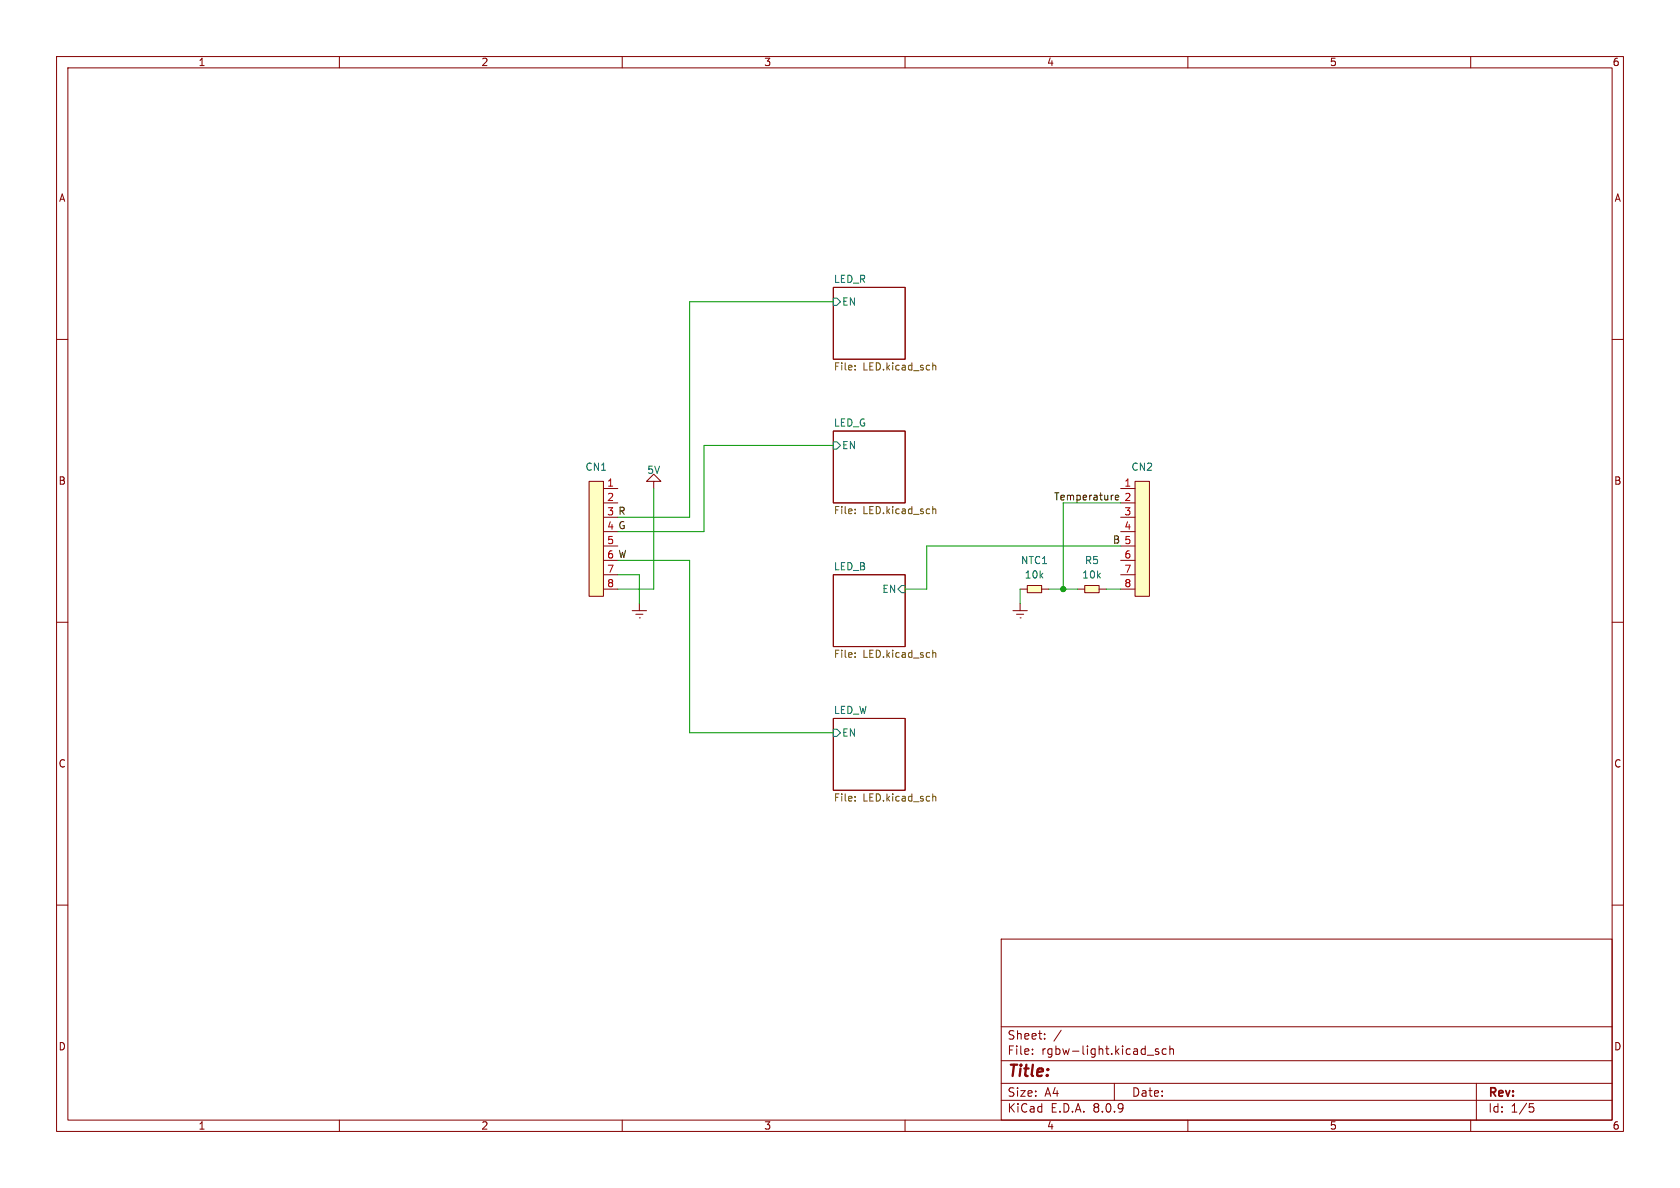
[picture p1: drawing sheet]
<svg xmlns="http://www.w3.org/2000/svg" width="297mm" height="210mm" viewBox="0 0 297 210" stroke-linecap="round" stroke-linejoin="round" font-family="sans-serif">
<g fill="none" stroke="#840000" stroke-width=".18">
<path d="M10 10h277v190h-277zM12 12h273v186h-273zM60 10v2M110 10v2M160 10v2M210 10v2M260 10v2M147.3 50.8h12.7v12.7h-12.7zM10 60h2M147.3 76.2h12.7v12.7h-12.7zM285 60h2M115.6 85.1h1.2l-1.2-1.3-1.3 1.3h1.3v1.3"/>
<path d="M10 110h2M147.3 101.6h12.7v12.7h-12.7zM285 110h2M147.3 127h12.7v12.7h-12.7zM10 160h2M177 166h108v32h-108zM285 160h2M60 198v2M110 198v2M160 198v2M177 194.5h108M177 191.5h108"/>
<path d="M177 187.5h108M177 181.5h108M182.5 186.3v.1M182.5 185.5v.1M184.7 183.6v.1M184.7 182.8v.1M187.6 182.1l-1.3 2M197 191.5v3M202.8 186.5h1.2M204.8 185.5l-.3-.1-.3 .2 .1 .2 .5 .2v.3h-.6M206.2 185.5l-.5-.1-.2 .3v.4l.1 .2h.6M206.8 185.5l.2-.1 .4 .1 .1 .9"/>
<path d="M206.8 184.9v1.5M210 198v2M260 198v2M261 191.5v6.5M270.4 195.1h.7M270.5 195.7h.4l.3 .3-.2 .5-.5 .1"/>
</g>
<path d="M147.3 52.7h.7l.6 .6-.6 .7h-.7zM147.3 78.1h.7l.6 .6-.6 .7h-.7zM159.4 103.5h.6v1.3h-.6l-.7-.7zM147.3 128.9h.7l.6 .6-.6 .7h-.7z" fill="none" stroke="#006464" stroke-width=".18"/>
<g fill="none" stroke="#725600" stroke-width=".18">
<path d="M151.2 64.6v.1M151.2 65.3v.1M164.9 64.1v1.3M164.9 64.7l.2-.1h.3v.8M151.2 90v.1M151.2 90.7v.1M164.9 89.5v1.3M164.9 90.1l.2-.1h.3v.8M151.2 115.4v.1M151.2 116.1v.1M164.9 114.9v1.3M164.9 115.5l.2-.1h.3v.8"/>
<path d="M151.2 141.5v.1M151.2 140.8v.1M164.9 140.3v1.3M164.9 140.9l.2-.1h.3v.8"/>
</g>
<path d="M191.8 103.5h2.5v1.3h-2.5z" fill="#ffffc2"/>
<path d="M190.5 104.1h1.3M191.8 103.5h2.5v1.3h-2.5zM194.3 104.1h1.3" fill="none" stroke="#840000" stroke-width=".18"/>
<path d="M181.6 103.5h2.5v1.3h-2.5z" fill="#ffffc2"/>
<path d="M180.3 104.1h1.3M181.6 103.5h2.5v1.3h-2.5zM184.1 104.1h1.3" fill="none" stroke="#840000" stroke-width=".18"/>
<path d="M200.7 85.1h2.5v20.3h-2.5z" fill="#ffffc2"/>
<g fill="none" stroke="#840000" stroke-width=".18">
<path d="M198.1 86.4h2.6M198.1 88.9h2.6M198.1 91.4h2.6M198.1 94h2.6M198.1 96.5h2.6M198.1 99.1h2.6M200.7 85.1h2.5v20.3h-2.5zM111.8 108h2.5M112.4 108.6h1.3M113 109.2h.1M113 106.7v1.3M179.1 108h2.5"/>
<path d="M179.7 108.6h1.3M180.3 109.2h.1M180.3 106.7v1.3M198.1 101.6h2.6M198.1 104.1h2.6"/>
</g>
<path d="M104.1 85.1h2.6v20.3h-2.6z" fill="#ffffc2"/>
<path d="M104.1 85.1h2.6v20.3h-2.6zM106.7 86.4h2.5M106.7 88.9h2.5M106.7 91.4h2.5M106.7 96.5h2.5M106.7 99.1h2.5M106.7 101.6h2.5M106.7 104.1h2.5" fill="none" stroke="#840000" stroke-width=".18"/>
<path d="M197.2 88l.6-.2-.1-.2-.3-.1-.2 .2v.6h.5" fill="none" stroke="#0f0f0f" stroke-width=".18"/>
<path d="M147.3 53.3h-25.4v38.1h-12.7M147.3 78.7h-22.8v15.3h-15.3M109.2 99.1h12.7v30.4h25.4M115.6 86.4v17.7h-6.4M198.1 96.5h-34.3v7.6h-3.8M198.1 88.9h-10.1v15.2M109.2 101.6h3.8v5.1M180.3 104.1v2.6M185.4 104.1h5.1M195.6 104.1h2.5" fill="none" stroke="#009600" stroke-width=".18"/>
<circle cx="188" cy="104.1" r=".46" fill="#009600" stroke="#009600" stroke-width=".18"/>
<text font-size="2.8" fill="#840000" x="178" y="190.9">Title:</text>
<g font-size="2.1" fill="#840000">
<text x="178" y="184">Sheet:</text>
<text x="178" y="186.7">File:</text>
<text x="184.1" y="186.7">rgbw-light.kicad_sch</text>
<text x="178" y="196.9">KiCad</text>
<text x="178" y="194.1">Size:</text>
<text x="184.7" y="194.1">A4</text>
<text x="185.7" y="196.9">E.D.A.</text>
<text x="193.3" y="196.9">8.0.9</text>
<text x="200" y="194.1">Date:</text>
<text x="263" y="194.3">Rev:</text>
<text x="263" y="196.9">Id:</text>
<text x="267.1" y="196.9">1/5</text>
</g>
<g font-size="1.8" fill="#840000">
<text x="35" y="11.9">1</text>
<text x="85" y="11.9">2</text>
<text x="135" y="11.9">3</text>
<text x="185" y="11.9">4</text>
<text x="235" y="11.9">5</text>
<text x="285" y="11.9">6</text>
<text x="10.3" y="35.9">A</text>
<text x="285.3" y="35.9">A</text>
<text x="10.3" y="85.9">B</text>
<text x="285.3" y="85.9">B</text>
<text x="10.3" y="135.9">C</text>
<text x="285.3" y="135.9">C</text>
<text x="10.3" y="185.9">D</text>
<text x="285.3" y="185.9">D</text>
<text x="35" y="199.9">1</text>
<text x="85" y="199.9">2</text>
<text x="135" y="199.9">3</text>
<text x="185" y="199.9">4</text>
<text x="235" y="199.9">5</text>
<text x="285" y="199.9">6</text>
</g>
<g font-size="1.8" fill="#006464">
<text x="147.3" y="50.1">LED_R</text>
<text x="148.8" y="54.2">EN</text>
<text x="147.3" y="75.5">LED_G</text>
<text x="103.4" y="83.4">CN1</text>
<text x="114.3" y="84">5V</text>
<text x="148.8" y="79.6">EN</text>
<text x="199.9" y="83.4">CN2</text>
<text x="147.3" y="100.9">LED_B</text>
<text x="180.4" y="99.9">NTC1</text>
<text x="191.7" y="99.9">R5</text>
<text x="155.9" y="105">EN</text>
<text x="181.1" y="102.5">10k</text>
<text x="191.2" y="102.5">10k</text>
<text x="147.3" y="126.3">LED_W</text>
<text x="148.8" y="130.4">EN</text>
</g>
<g font-size="1.8" fill="#725600">
<text x="147.3" y="65.8">File:</text>
<text x="152.5" y="65.8">LED.kicad_sch</text>
<text x="147.3" y="91.2">File:</text>
<text x="152.5" y="91.2">LED.kicad_sch</text>
<text x="147.3" y="116.6">File:</text>
<text x="152.5" y="116.6">LED.kicad_sch</text>
<text x="147.3" y="142">File:</text>
<text x="152.5" y="142">LED.kicad_sch</text>
</g>
<g font-size="1.8" fill="#a90000">
<text x="107.2" y="86.1">1</text>
<text x="107.2" y="88.6">2</text>
<text x="198.7" y="86.1">1</text>
<text x="198.7" y="88.6">2</text>
<text x="198.7" y="91.2">3</text>
<text x="198.7" y="93.7">4</text>
<text x="107.2" y="96.3">5</text>
<text x="107.2" y="101.3">7</text>
<text x="198.7" y="98.8">6</text>
<text x="198.7" y="101.3">7</text>
<text x="107.2" y="103.9">8</text>
<text x="198.7" y="103.9">8</text>
</g>
<g font-size="1.8" fill="#0f0f0f">
<text x="186.2" y="88.6">Temperature</text>
<text x="107.2" y="91.2">3 R</text>
<text x="107.2" y="93.7">4 G</text>
<text x="107.2" y="98.8">6 W</text>
<text x="196.6" y="96.2">B 5</text>
</g>
</svg>
